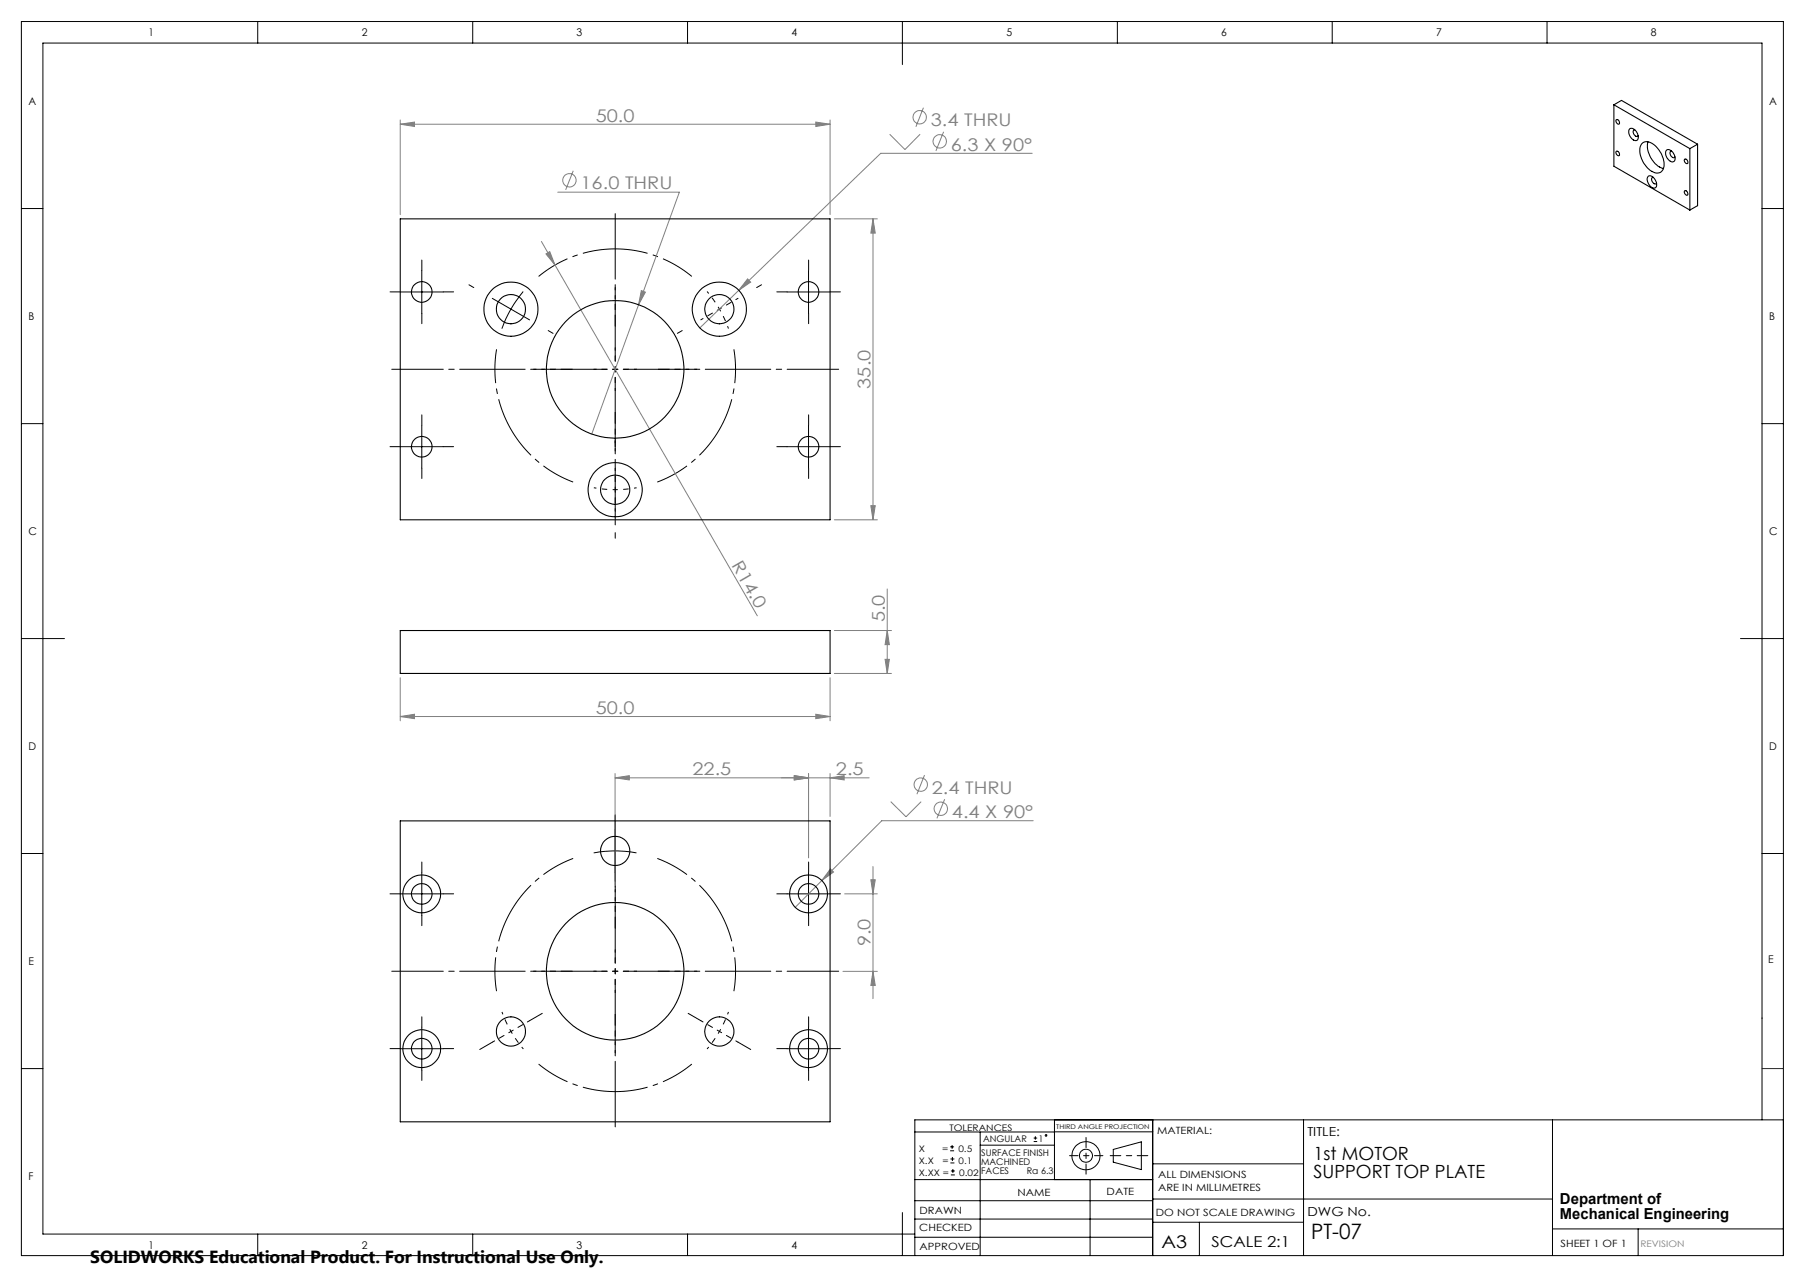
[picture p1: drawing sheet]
<svg xmlns="http://www.w3.org/2000/svg" width="420mm" height="297mm" viewBox="0 0 420 297" stroke-linecap="round" stroke-linejoin="round" font-family="sans-serif">
<g fill="none" stroke="#000" stroke-width=".23">
<path d="M5 5h410v287h-410zM60 5v5M110 5v5M160 5v5M210 5v10M260 5v5M310 5v5M360 5v5M5 48.5h5M410 48.5h5M93.1 67.9h10.1M98.1 62.9v10"/>
<path d="M114.5 69.4l4.4 2.5M118.9 71.9l4.3 2.5M118.9 71.9l-1.2 2.2-.9 2.3M121.7 67.8l-2.8 4.1M183.1 67.9h10M188.1 62.9v10M5 98.5h5M98.1 98.9v10M188.1 98.9v10M410 98.5h5M93.1 103.9h10.1M183.1 103.9h10"/>
<path d="M5 148.5h10M405 148.5h10M5 198.5h5M138.1 198.4a27.2 27.2 0 0 1 10 0M143.1 192.9v10M410 198.5h5M93.1 207.9h10.1M98.1 202.9v10M183.1 207.9h10M188.1 202.9v10M98.1 238.9v10M188.1 238.9v10"/>
<path d="M5 248.5h5M93.1 243.9h10.1M183.1 243.9h10M212.9 279.3h55.3M212.9 274.4h55.3M212.9 263.3h32.5M228.1 263.3v28.7M228.1 266.3h17.3M245.4 263.2h22.8M245.4 260.5v13.9M253.6 274.4v17.6M259 267.3l6.6-1.7v6.4l-6.6-1.7z"/>
<path d="M268.2 260.5v31.5M268.2 270.7h35.1M268.2 278.9h93M303.3 260.5v31.5M361.2 260.5v31.5M410 260.5v-250.5h-400v277h202.9M415 260.5h-202.1v31.5M60 287v5M110 287v5M160 287v5M210 282v10M212.9 287.8h55.3"/>
<path d="M212.9 283.5h55.3M268.2 284.3h35.1M279.1 284.3v7.7M361.2 285.8h53.8M381.2 285.8v6.2"/>
<circle cx="252.7" cy="268.8" r="1.52"/>
<circle cx="252.7" cy="268.8" r="3.3"/>
</g>
<path d="M267.1 268.8h-8.8" fill="none" stroke="#000" stroke-width=".23" stroke-dasharray="15.2 1.3 1.3 1.3" stroke-dashoffset="12.8"/>
<path d="M252.7 264.6v8.5" fill="none" stroke="#000" stroke-width=".23" stroke-dasharray="15.2 1.3 1.3 1.3" stroke-dashoffset="12.9"/>
<path d="M248.9 268.8h7.7" fill="none" stroke="#000" stroke-width=".23" stroke-dasharray="15.2 1.3 1.3 1.3" stroke-dashoffset="13.3"/>
<path d="M410 248.5h5" fill="none" stroke="#00f" stroke-width=".23"/>
<g fill="none" stroke="#808080" stroke-width=".23">
<path d="M93.1 28.9l3.3-.5v1zM93.1 27.9v22M93.1 28.9h100M133.4 39.7l-1.8 4.5M189.8 28.4l3.3 .5-3.3 .5zM193.1 27.9v22M207 31.2l3.6 3.6 3.5-3.6M214.9 25l-1.8 4.5M219.6 30.7l-1.8 4.4M240.2 35.7h-35.3l-33 31.8M126 56.2l3.2 5.5M127 59.1l.9-.6 1.3 3.2z"/>
<path d="M129.8 44.7h28.3l-20.4 56.3M194.1 50.9h10.1M203.1 50.9l.6 3.3h-1.1zM203.1 50.9v70M129.2 61.7l47 81.5M149.2 67.6l1 .3-1.6 3zM171.9 67.5l-9.1 8.8M174 64.9l.7 .7-2.8 1.9zM202.6 117.6h1.1l-.6 3.3zM194.1 120.9h10.1M206.4 137v19.6M93.1 157.6v10"/>
<path d="M193.1 157.6v10M194.1 146.6h13.3M194.1 156.6h13.3M206 153.3h.9l-.5 3.3zM206.4 146.6l.5 3.3h-.9zM93.1 166.6l3.3-.5v1zM93.1 166.6h100M143.1 179.9v26M188.1 179.9v19.6M189.8 166.1l3.3 .5-3.3 .5zM193.1 179.9v10M143.1 180.9l3.3-.5v1z"/>
<path d="M143.1 180.9h59.1M184.8 180.4l3.3 .5-3.3 .5zM193.1 180.9l3.3-.5v1zM207.3 186.4l3.5 3.6 3.5-3.6M215.1 180.3l-1.7 4.4M219.8 185.9l-1.8 4.4M240.4 190.9h-35.2l-14 13.9M191.2 204.8l-6.2 6.2M193.2 202.1l.8 .7-2.8 2zM196.5 207.9h7.7M202.6 204.6h1.1l-.6 3.3zM203.1 201.5v30.8"/>
<path d="M196.1 225.9h8.1M203.1 225.9l.6 3.3h-1.1z"/>
<circle cx="214" cy="27.3" r="1.55"/>
<circle cx="218.7" cy="32.9" r="1.55"/>
<circle cx="132.5" cy="41.9" r="1.55"/>
<circle cx="214.2" cy="182.5" r="1.55"/>
<circle cx="218.9" cy="188.1" r="1.55"/>
</g>
<path d="M167.4 71.9l-2.9-4.1M167.4 71.9l2.1 4.5M143.2 113.9l4.9-.5M143.2 113.9l-5-.5M118.9 239.9l2.9 4.1M118.9 239.9l-2.1-4.5M167.4 239.9l2.1-4.5M167.4 239.9l-2.9 4.1" fill="none" stroke="#000" stroke-width=".23" stroke-dasharray="15.2 1.3 1.3 1.3" stroke-dashoffset="14.6" stroke-linecap="butt"/>
<path d="M161 64.3a28 28 0 0 0-35.7 0M115.5 81.2a28 28 0 0 0 17.9 30.9M152.9 112.1a28 28 0 0 0 17.9-30.9M133.4 199.7a28 28 0 0 0-17.9 30.8M170.8 230.5a28 28 0 0 0-17.9-30.8M125.3 247.5a28 28 0 0 0 35.7 0" fill="none" stroke="#000" stroke-width=".23" stroke-dasharray="15.2 1.3 1.3 1.3" stroke-dashoffset="7.3" stroke-linecap="butt"/>
<path d="M91.2 85.9h104M195.2 225.9h-104" fill="none" stroke="#000" stroke-width=".23" stroke-dasharray="15.2 1.3 1.3 1.3" stroke-dashoffset="3.2"/>
<path d="M143.2 122.9v-74M143.2 188.9v74" fill="none" stroke="#000" stroke-width=".23" stroke-dasharray="15.2 1.3 1.3 1.3" stroke-dashoffset="-.8"/>
<g fill="none" stroke="#000" stroke-width=".23" stroke-dasharray="15.2 1.3 1.3 1.3">
<path d="M93.2 67.9h-2.4M98.2 62.9v-2.4M98.2 72.9v2.4M103.2 67.9h2.4M110.2 66.9l-1.1-.7M127.6 76.9l1.1 .6M158.7 76.9l-1.1 .6M176.1 66.9l1.1-.7M183.2 67.9h-2.4M188.2 62.9v-2.4M188.2 72.9v2.4M193.2 67.9h2.4"/>
<path d="M98.2 98.9v-2.4M188.2 98.9v-2.4M93.2 103.9h-2.4M98.2 108.9v2.4M103.2 103.9h2.4M143.2 103.9v-1.3M183.2 103.9h-2.4M188.2 108.9v2.4M193.2 103.9h2.4M143.2 123.9v1.3M143.2 192.9v-3.4M93.2 207.9h-2.4"/>
<path d="M98.2 202.9v-2.4M98.2 212.9v2.4M103.2 207.9h2.4M143.2 202.9v3.4M183.2 207.9h-2.4M188.2 202.9v-2.4M188.2 212.9v2.4M193.2 207.9h2.4M98.2 238.9v-2.4M123.2 237.4l3-1.7M163.1 237.4l-3-1.7M188.2 238.9v-2.4"/>
<path d="M93.2 243.9h-2.4M98.2 248.9v2.4M103.2 243.9h2.4M114.6 242.4l-3 1.7M171.7 242.4l3 1.7M183.2 243.9h-2.4M188.2 248.9v2.4M193.2 243.9h2.4"/>
</g>
<g fill="none" stroke="#000" stroke-width=".23" stroke-dasharray="15.2 1.3 1.3 1.3" stroke-dashoffset="14.6">
<path d="M167.4 71.9l4.3-2.5M167.4 71.9l-4.3 2.5M143.2 85.9v-5M143.2 85.9h-5M143.2 85.9v5M143.2 85.9h5M143.2 113.9v5M143.2 113.9v-5M118.9 239.9l-4.3 2.5M118.9 239.9l4.3-2.5M143.2 225.9v-5M143.2 225.9h-5"/>
<path d="M143.2 225.9v5M143.2 225.9h5M167.4 239.9l4.3 2.5M167.4 239.9l-4.3-2.5"/>
</g>
<path d="M143.2 75.9v-9M133.2 85.9h-9M143.2 95.9v9M153.2 85.9h9M143.2 215.9v-9M133.2 225.9h-9M143.2 235.9v9M153.2 225.9h9" fill="none" stroke="#000" stroke-width=".23" stroke-dasharray="15.2 1.3 1.3 1.3" stroke-dashoffset="12.6"/>
<g fill="#808080">
<path d="M127 59.1l.9-.6 1.3 3.2z"/>
<path d="M193.1 180.9l3.3-.5v1zM184.8 180.4l3.3 .5-3.3 .5z"/>
<path d="M149.2 67.6l-.6 3.3 1.6-3zM174 64.9l-2.1 2.6 2.8-1.9zM93.1 166.6l3.3-.5v1zM189.8 166.1l3.3 .5-3.3 .5zM193.2 202.1l-2 2.7 2.8-2zM143.1 180.9l3.3-.5v1zM184.8 180.4l3.3 .5-3.3 .5z"/>
<path d="M189.8 28.4l3.3 .5-3.3 .5zM93.1 28.9l3.3-.5v1z"/>
<path d="M202.6 117.6h1.1l-.6 3.3zM203.1 50.9l.6 3.3h-1.1zM203.1 225.9l.6 3.3h-1.1zM202.6 204.6h1.1l-.6 3.3z"/>
<path d="M206.4 146.6l.5 3.3h-.9zM206 153.3h.9l-.5 3.3z"/>
</g>
<g fill="none" stroke="#000" stroke-width=".25">
<path d="M375.5 24.4l17.7 10.2M375.5 24.4v14.3l17.7 10.2M375.5 24.4l1.8-1 17.7 10.1M376 27.9a.56 .56 0 0 1 .7 .3 .56 .56 0 0 1-.1 .7l-.5-.4zM376 35.3a.57 .57 0 0 1 .7 .2 .57 .57 0 0 1-.1 .7l-.5-.4zM379.3 29.9a1.8 1.8 0 0 1 1.6 2.7 1.83 1.83 0 0 1-1.6-2.7zM380.4 30.2a.82 .82 0 0 0-.4 .9 .82 .82 0 0 0 .7 .6h.3l.2-.2M382.2 33.3a2.6 2.6 0 0 1 3.4 1.1 5 5 0 0 1 1.3 5.1 1.8 1.8 0 0 1-2.7 .3 5.6 5.6 0 0 1-2.4-6zM383.5 33a5.6 5.6 0 0 0 3.6 6.2M387.8 34.9a1.62 1.62 0 0 1 1.9 1.6 .81 .81 0 0 1-.3 1.1 .81 .81 0 0 1-1.1-.4 1.86 1.86 0 0 1-.5-2.3zM389 35.2a.7 .7 0 0 0-.5 .6 .7 .7 0 0 0 .5 .7l.4 .2 .3-.2M391.9 37.1a.57 .57 0 0 1 .7 .2 .57 .57 0 0 1-.1 .8l-.5-.4z"/>
<path d="M393.2 34.6v14.3M395 33.5l-1.8 1.1M395 33.5v14.3l-1.8 1.1M93.1 50.9h100v70h-100zM383.5 41a1.58 1.58 0 0 1 1.9 1.6 .81 .81 0 0 1-.3 1.1 .81 .81 0 0 1-1.1-.4 1.91 1.91 0 0 1-.5-2.3zM384.7 41.2h-.1a.89 .89 0 0 0-.2 1 .89 .89 0 0 0 .8 .6l.2-.2M391.9 44.4a.59 .59 0 0 1 .7 .3 .59 .59 0 0 1-.1 .7l-.5-.4zM93.1 146.6h100v10h-100zM93.1 190.9h100v70h-100z"/>
<circle cx="98.1" cy="67.9" r="2.4"/>
<circle cx="118.9" cy="71.9" r="6.3"/>
<circle cx="118.9" cy="71.9" r="3.4"/>
<circle cx="167.4" cy="71.9" r="6.3"/>
<circle cx="167.4" cy="71.9" r="3.4"/>
<circle cx="188.1" cy="67.9" r="2.4"/>
<circle cx="143.1" cy="85.9" r="16"/>
<circle cx="98.1" cy="103.9" r="2.4"/>
<circle cx="143.1" cy="113.9" r="3.4"/>
<circle cx="143.1" cy="113.9" r="6.3"/>
<circle cx="188.1" cy="103.9" r="2.4"/>
<circle cx="143.1" cy="197.9" r="3.4"/>
<circle cx="98.1" cy="207.9" r="4.4"/>
<circle cx="98.1" cy="207.9" r="2.4"/>
<circle cx="188.1" cy="207.9" r="2.4"/>
<circle cx="188.1" cy="207.9" r="4.4"/>
<circle cx="118.9" cy="239.9" r="3.4"/>
<circle cx="143.1" cy="225.9" r="16"/>
<circle cx="167.4" cy="239.9" r="3.4"/>
<circle cx="98.1" cy="243.9" r="4.4"/>
<circle cx="98.1" cy="243.9" r="2.4"/>
<circle cx="188.1" cy="243.9" r="2.4"/>
<circle cx="188.1" cy="243.9" r="4.4"/>
</g>
<g fill="none" stroke="#000" stroke-width=".23">
<path d="M221.1 267.6h.9M221.1 266.7h.9M221.2 270.5h.9M221.2 269.6h.9M221.3 273.3h.9M221.3 272.3h.9M221.5 266.3v.9M221.6 269.1v.9M221.7 271.9v.9M240.5 265.5h.8M240.5 264.7h.8M240.9 264.3v.8"/>
<circle cx="243.4" cy="264.1" r=".21"/>
</g>
<text font-size="4.9" x="305.1" y="288.2">PT-07</text>
<g font-size="4.2">
<text x="305.6" y="269.8">1st MOTOR</text>
<text x="305.6" y="274">SUPPORT TOP PLATE</text>
</g>
<g font-size="4.1" fill="#808080">
<text x="138.6" y="28.3">50.0</text>
<text x="216.6" y="29.4">3.4 THRU</text>
<text x="221.3" y="35">6.3 X 90°</text>
<text x="135.1" y="44.1">16.0 THRU</text>
<text x="202.6" y="90.4" transform="rotate(-90 202.6 90.4)">35.0</text>
<text x="170.1" y="131.5" transform="rotate(60 170.1 131.5)">R14.0</text>
<text x="205.9" y="144.7" transform="rotate(-90 205.9 144.7)">5.0</text>
<text x="138.6" y="166">50.0</text>
<text x="161.1" y="180.3">22.5</text>
<text x="194.5" y="180.3">2.5</text>
<text x="216.8" y="184.6">2.4 THRU</text>
<text x="221.5" y="190.2">4.4 X 90°</text>
<text x="202.6" y="220.1" transform="rotate(-90 202.6 220.1)">9.0</text>
</g>
<g font-size="4.1">
<text x="21" y="293.7">SOLIDWORKS Educational Product. For Instructional Use Only.</text>
<text x="270.2" y="290.1">A3</text>
</g>
<g font-size="3.5">
<text x="363" y="279.9">Department of</text>
<text x="363" y="283.4">Mechanical Engineering</text>
<text x="281.9" y="290">SCALE 2:1</text>
</g>
<g font-size="2.9">
<text x="304.2" y="264.3">TITLE:</text>
<text x="304.2" y="282.8">DWG No.</text>
</g>
<g font-size="2.5">
<text x="34.6" y="8.4">1</text>
<text x="84.2" y="8.4">2</text>
<text x="134.2" y="8.4">3</text>
<text x="184.2" y="8.4">4</text>
<text x="234.2" y="8.4">5</text>
<text x="284.2" y="8.4">6</text>
<text x="334.2" y="8.4">7</text>
<text x="384.2" y="8.4">8</text>
<text x="6.7" y="24.4">A</text>
<text x="411.7" y="24.4">A</text>
<text x="6.7" y="74.4">B</text>
<text x="411.7" y="74.4">B</text>
<text x="6.7" y="124.4">C</text>
<text x="411.7" y="124.4">C</text>
<text x="6.7" y="174.4">D</text>
<text x="411.7" y="174.4">D</text>
<text x="6.7" y="224.4">E</text>
<text x="411.4" y="224">E</text>
<text x="6.7" y="274.4">F</text>
<text x="34.6" y="290.4">1</text>
<text x="84.2" y="290.4">2</text>
<text x="134.2" y="290.4">3</text>
<text x="184.2" y="290.4">4</text>
</g>
<g font-size="2.3">
<text x="269.3" y="263.8">MATERIAL:</text>
<text x="269.5" y="273.9">ALL DIMENSIONS</text>
<text x="236.8" y="278.1">NAME</text>
<text x="257.5" y="277.8">DATE</text>
<text x="269.5" y="276.9">ARE IN MILLIMETRES</text>
<text x="213.9" y="286.4">CHECKED</text>
<text x="214" y="282.3">DRAWN</text>
<text x="269" y="282.7">DO NOT SCALE DRAWING</text>
<text x="214" y="290.7">APPROVED</text>
<text x="363.1" y="290">SHEET 1 OF 1</text>
</g>
<g font-size="2.1">
<text x="220.9" y="263.1">TOLERANCES</text>
<text x="213.8" y="267.9">X</text>
<text x="219.2" y="267.9">=</text>
<text x="223" y="267.9">0.5</text>
<text x="228.3" y="268.8">SURFACE FINISH</text>
<text x="228.8" y="265.6">ANGULAR</text>
<text x="241.6" y="265.6">1</text>
<text x="213.8" y="270.7">X.X</text>
<text x="213.8" y="273.5">X.XX =</text>
<text x="219.3" y="270.7">=</text>
<text x="223.1" y="270.7">0.1</text>
<text x="223.2" y="273.5">0.02</text>
<text x="228.3" y="270.9">MACHINED</text>
<text x="228.3" y="273">FACES</text>
<text x="238.9" y="273">Ra 6.3</text>
</g>
<text font-size="2.1" fill="#808080" x="381.7" y="290.1">REVISION</text>
<text font-size="1.5" x="245.8" y="262.7">THIRD ANGLE PROJECTION</text>
</svg>
